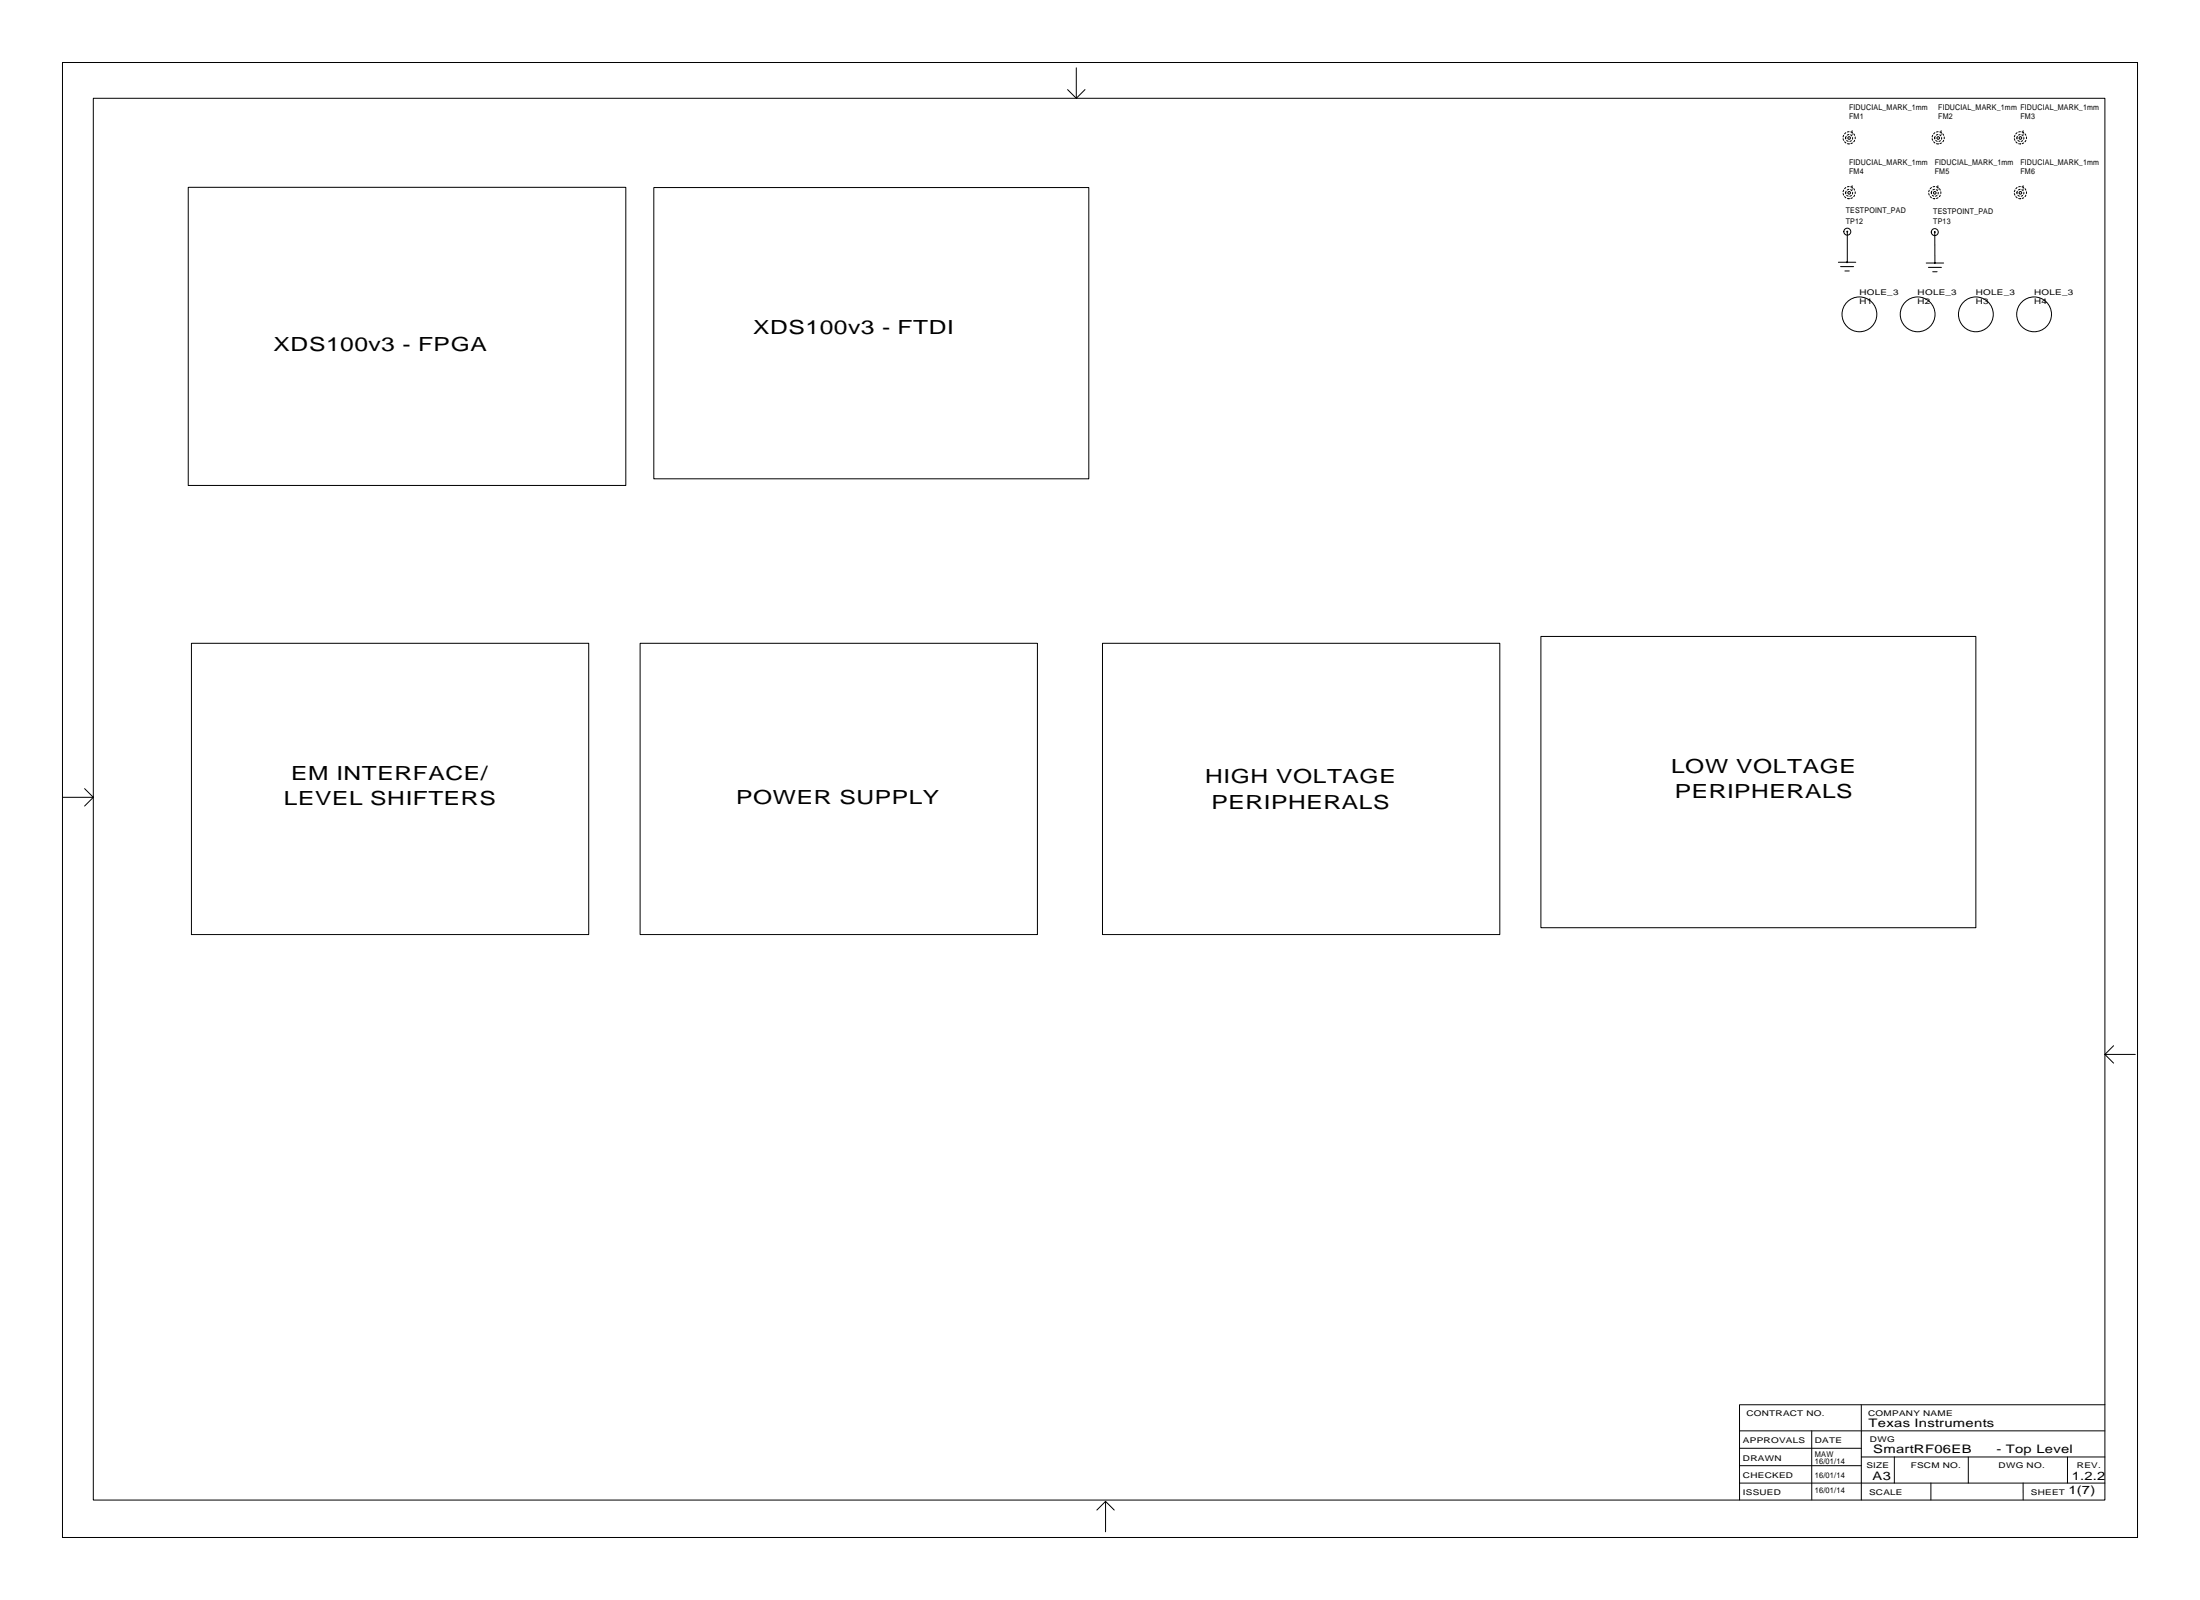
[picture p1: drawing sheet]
<svg xmlns="http://www.w3.org/2000/svg" width="642mm" height="467mm" viewBox="0 0 642 467" stroke-linecap="round" stroke-linejoin="round" font-family="sans-serif">
<g fill="none" stroke="#000" stroke-width=".29">
<path d="M18.2 18.2h605.9v430.5h-605.9zM314.2 19.8v8.9M27.2 28.7h587.4v409.1h-587.4zM311.7 26.1l2.5 2.6M316.8 26.1l-2.6 2.6M55 54.7h127.7v87h-127.7zM190.9 54.7h127v85h-127zM536.8 76.5h5M537.4 77.8h3.8M538.7 79.1h1.2M539.4 67.6l-.1 8.9M562.4 76.8h5.1"/>
<path d="M563 78h3.8M564.3 79.3h1.3M564.9 67.7v9.1M55.9 187.7h116v85h-116zM186.9 187.7h116v85h-116zM321.9 187.7h116v85h-116zM449.9 185.7h127v85h-127zM18.4 232.7h8.8M24.7 230.1l2.5 2.6M27.2 232.7l-2.5 2.5M614.6 307.7l2.5 2.6M614.6 307.7h8.9"/>
<path d="M617.1 305.2l-2.5 2.5M507.9 417.6h106.7M529 417.6v20.1M543.4 409.9l.1 27.8M614.6 409.9h-106.7v27.8M322.8 438.1l2.5 2.6M322.8 438.1l-2.6 2.6M322.8 438.1v8.9M507.9 427.7h35.5M507.9 422.6h35.5M507.9 432.8h106.7M543.4 425.2h71.2"/>
<path d="M553.1 425.2v7.6M563.8 432.8v4.9M574.7 425.2v7.6M590.7 432.8v4.9M603.6 425.2v7.6"/>
<circle cx="539.9" cy="40.3" r=".38"/>
<circle cx="539.9" cy="56.3" r=".38"/>
<circle cx="564.9" cy="56.3" r=".38"/>
<circle cx="565.9" cy="40.3" r=".38"/>
<circle cx="589.9" cy="56.3" r=".38"/>
<circle cx="589.9" cy="40.3" r=".38"/>
<circle cx="539.4" cy="67.6" r="1.02"/>
<circle cx="564.9" cy="67.7" r="1.02"/>
<circle cx="542.9" cy="91.7" r="5.1"/>
<circle cx="559.9" cy="91.7" r="5.1"/>
<circle cx="576.9" cy="91.7" r="5.1"/>
<circle cx="593.9" cy="91.7" r="5.1"/>
</g>
<g fill="#000" stroke="#000" stroke-width=".29">
<circle cx="539.3" cy="76.5" r=".13"/>
<circle cx="539.4" cy="67.6" r=".12"/>
<circle cx="564.9" cy="67.7" r=".12"/>
<circle cx="564.9" cy="76.8" r=".13"/>
</g>
<g fill="none" stroke="#000" stroke-width=".29" stroke-dasharray=".5 .5">
<path d="M538.9 56.3a1.02 1.02 0 0 1 1.4-1 1.02 1.02 0 0 1 .3 1.7 1.02 1.02 0 0 1-1.6-.3l-.1-.4M538.9 40.3a1.02 1.02 0 0 1 1.4-1 1.02 1.02 0 0 1 .3 1.7 1.02 1.02 0 0 1-1.6-.3l-.1-.4M563.9 56.3a1.02 1.02 0 0 1 1.4-1 1.02 1.02 0 0 1 .3 1.7 1.02 1.02 0 0 1-1.6-.3l-.1-.4M564.9 40.3a1.02 1.02 0 0 1 1.4-1 1.02 1.02 0 0 1 .3 1.7 1.02 1.02 0 0 1-1.6-.3l-.1-.4M588.9 56.3a1.02 1.02 0 0 1 1.4-1 1.02 1.02 0 0 1 .3 1.7 1.02 1.02 0 0 1-1.6-.3l-.1-.4M588.9 40.3a1.02 1.02 0 0 1 1.4-1 1.02 1.02 0 0 1 .3 1.7 1.02 1.02 0 0 1-1.6-.3l-.1-.4"/>
<circle cx="539.9" cy="56.2" r="1.78"/>
<circle cx="539.9" cy="40.2" r="1.78"/>
<circle cx="564.9" cy="56.2" r="1.78"/>
<circle cx="565.9" cy="40.2" r="1.78"/>
<circle cx="589.9" cy="56.2" r="1.78"/>
<circle cx="589.9" cy="40.2" r="1.78"/>
</g>
<g font-size="5.7">
<text x="219.9" y="97.5">XDS100v3 - FTDI</text>
<text x="79.9" y="102.5">XDS100v3 - FPGA</text>
<text x="85" y="227.5">EM INTERFACE/</text>
<text x="487.9" y="225.5">LOW VOLTAGE</text>
<text x="351.9" y="228.5">HIGH VOLTAGE</text>
<text x="489" y="233">PERIPHERALS</text>
<text x="82.9" y="235">LEVEL SHIFTERS</text>
<text x="214.9" y="234.5">POWER SUPPLY</text>
<text x="353.7" y="236">PERIPHERALS</text>
</g>
<g font-size="3.4">
<text x="545.6" y="416.5">Texas Instruments</text>
<text x="546.9" y="424">SmartRF06EB</text>
<text x="582.9" y="424">- Top Level</text>
<text x="604.9" y="432">1.2.2</text>
<text x="546.7" y="432">A3</text>
<text x="603.9" y="436">1(7)</text>
</g>
<g font-size="2.3">
<text x="539.9" y="34.7">FM1</text>
<text x="539.9" y="32.2">FIDUCIAL_MARK_1mm</text>
<text x="565.9" y="34.7">FM2</text>
<text x="565.9" y="32.2">FIDUCIAL_MARK_1mm FIDUCIAL_MARK_1mm</text>
<text x="589.9" y="34.7">FM3</text>
<text x="539.9" y="50.7">FM4</text>
<text x="539.9" y="48.2">FIDUCIAL_MARK_1mm</text>
<text x="564.9" y="50.7">FM5</text>
<text x="564.9" y="48.2">FIDUCIAL_MARK_1mm</text>
<text x="589.9" y="50.7">FM6</text>
<text x="589.9" y="48.2">FIDUCIAL_MARK_1mm</text>
<text x="538.9" y="65.2">TP12</text>
<text x="538.9" y="62.2">TESTPOINT_PAD</text>
<text x="564.4" y="65.4">TP13</text>
<text x="564.4" y="62.4">TESTPOINT_PAD</text>
<text x="542.9" y="88.7">H1</text>
<text x="542.9" y="86.2">HOLE_3</text>
<text x="559.9" y="88.7">H2</text>
<text x="559.9" y="86.2">HOLE_3</text>
<text x="576.9" y="88.7">H3</text>
<text x="576.9" y="86.2">HOLE_3</text>
<text x="593.9" y="88.7">H4</text>
<text x="593.9" y="86.2">HOLE_3</text>
<text x="509.9" y="413.2">CONTRACT NO.</text>
<text x="545.5" y="413.2">COMPANY NAME</text>
<text x="508.9" y="421.2">APPROVALS</text>
<text x="529.9" y="425.2">MAW</text>
<text x="529.9" y="421.2">DATE</text>
<text x="546" y="420.9">DWG</text>
<text x="508.9" y="426.2">DRAWN</text>
<text x="508.9" y="431.2">CHECKED</text>
<text x="529.9" y="431.2">16/01/14</text>
<text x="529.9" y="427.2">16/01/14</text>
<text x="544.9" y="428.3">SIZE</text>
<text x="557.9" y="428.3">FSCM NO.</text>
<text x="583.5" y="428.3">DWG NO.</text>
<text x="606.4" y="428.3">REV.</text>
<text x="508.9" y="436.2">ISSUED</text>
<text x="529.9" y="435.7">16/01/14</text>
<text x="545.7" y="436.4">SCALE</text>
<text x="593" y="436.4">SHEET</text>
</g>
<g font-size="2">
<text x="540.3" y="39.5">1</text>
<text x="566.3" y="39.5">1</text>
<text x="590.3" y="39.5">1</text>
<text x="540.3" y="55.5">1</text>
<text x="565.3" y="55.5">1</text>
<text x="590.3" y="55.5">1</text>
</g>
</svg>
